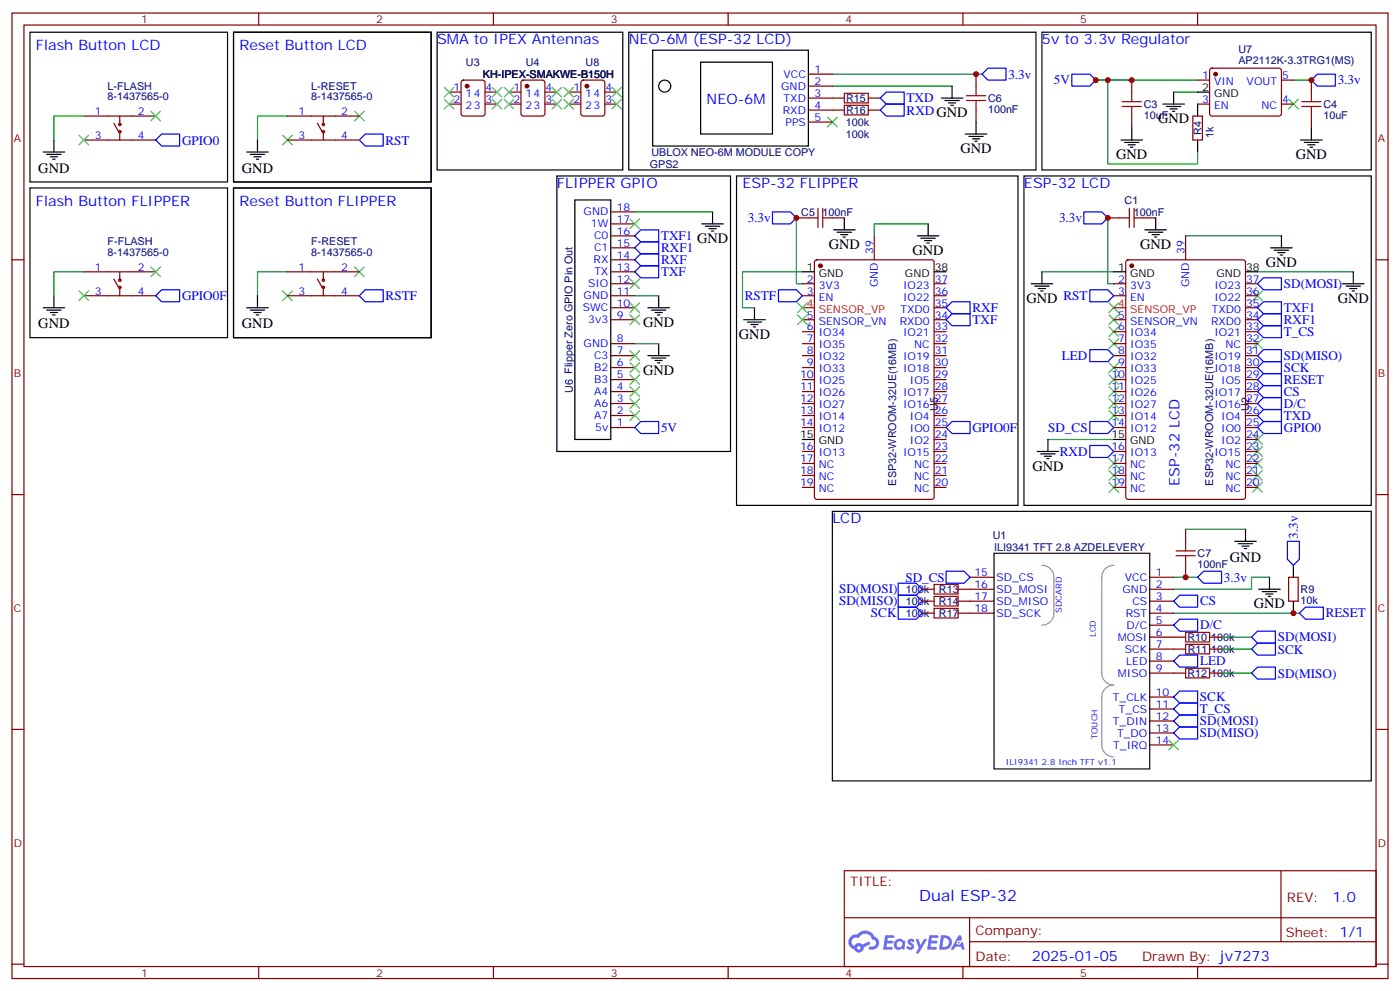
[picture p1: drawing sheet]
# EasyEDA schematic Flipper Zero Dual ESP32.json
TITLE: Dual ESP-32; REV: 1.0; Date: 2025-01-05; Sheet: 1/1; Drawn By: jv7273

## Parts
C1  100nF  [C0402]
C3  10uF  [C0603]
C4  10uF  [C0603]
C5  100nF  [C0402]
C6  100nF  [C0402]
C7  100nF  [C0402]
F-FLASH  8-1437565-0  [KEY-SMD_4P-L5.0-W4.9-P3.70-LS6.6]
F-RESET  8-1437565-0  [KEY-SMD_4P-L5.0-W4.9-P3.70-LS6.6]
GPS2  UBLOX NEO-6M MODULE COPY  [UBLOX_NEO-6M_GPS_MODULE]
L-FLASH  8-1437565-0  [KEY-SMD_4P-L5.0-W4.9-P3.70-LS6.6]
L-RESET  8-1437565-0  [KEY-SMD_4P-L5.0-W4.9-P3.70-LS6.6]
R4  1kΩ  [R1206]
R9  10kΩ  [R1206]
R10  100kΩ  [R0603]
R11  100kΩ  [R0603]
R12  100kΩ  [R0603]
R13  100kΩ  [R0603]
R14  100kΩ  [R0603]
R15  100kΩ  [R0603]
R16  100kΩ  [R0603]
R17  100kΩ  [R0603]
U1  ILI9341 TFT 2.8 AZDELEVERY  [ILI9341-2.8]
U2  ESP32-WROOM-32UE(16MB)  [WIFI-SMD_ESP32-WROOM-32UE]
U3  KH-IPEX-SMAKWE-B150H  [CONN-TH_KH-IPEX-SMAKWE]
U4  KH-IPEX-SMAKWE-B150H  [CONN-TH_KH-IPEX-SMAKWE]
U5  ESP32-WROOM-32UE(16MB)  [WIFI-SMD_ESP32-WROOM-32UE]
U6  Flipper Zero GPIO Pin Out  [FLIPPER ZERO]
U7  AP2112K-3.3TRG1(MS)  [SOT-23-5_L2.9-W1.6-P0.95-LS2.7-BR]
U8  KH-IPEX-SMAKWE-B150H  [CONN-TH_KH-IPEX-SMAKWE]

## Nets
3.3v: C1.1 C4.2 C5.1 C6.2 C7.2 GPS2.1(VCC) R9.1 U1.1(VCC) U2.2(3V3) U5.2(3V3) U7.5(VOUT)
5V: C3.2 R4.1 U6.1(5v) U7.1(VIN)
GND: C1.2 C3.1 C4.1 C5.2 C6.1 C7.1 F-FLASH.1 F-RESET.1 GPS2.2(GND) L-FLASH.1 L-RESET.1 U1.2(GND) U2.1(GND) U2.15(GND) U2.38(GND) U2.39(GND) U5.1(GND) U5.39(GND) U6.8(GND) U6.11(GND) U6.18(GND) U7.2(GND)
CS: U1.3(CS) U2.28(IO17)
D/C: U1.5(D/C) U2.27(IO16)
GPIO0: L-FLASH.4 U2.25(IO0)
GPIO0F: F-FLASH.4 U5.25(IO0)
LED: U1.8(LED) U2.8(IO32)
RESET: R9.2 U1.4(RST) U2.29(IO5)
RST: L-RESET.4 U2.3(EN)
RSTF: F-RESET.4 U5.3(EN)
RXD: R16.2 U2.16(IO13)
RXF: U5.35(TXD0) U6.14(RX)
RXF1: U2.34(RXD0) U6.15(C1)
SCK: R11.1 R17.1 U1.10(T_CLK) U2.30(IO18)
SD(MISO): R12.1 R14.1 U1.13(T_DO) U2.31(IO19)
SD(MOSI): R10.1 R13.1 U1.12(T_DIN) U2.37(IO23)
SD_CS: U1.15(SD_CS) U2.14(IO12)
T_CS: U1.11(T_CS) U2.33(IO21)
TXD: R15.2 U2.26(IO4)
TXF: U5.34(RXD0) U6.13(TX)
TXF1: U2.35(TXD0) U6.16(C0)
Net-(GPS2-3): GPS2.3(TXD) R15.1
Net-(GPS2-4): GPS2.4(RXD) R16.1
Net-(R4-2): R4.2 U7.3(EN)
Net-(R10-2): R10.2 U1.6(MOSI)
Net-(R11-2): R11.2 U1.7(SCK)
Net-(R12-2): R12.2 U1.9(MISO)
Net-(R13-2): R13.2 U1.16(SD_MOSI)
Net-(R14-2): R14.2 U1.17(SD_MISO)
Net-(R17-2): R17.2 U1.18(SD_SCK)

Not connected (* = marked no-connect by the designer): F-FLASH 2* 3*; F-RESET 2* 3*; GPS2 5(PPS)*; L-FLASH 2* 3*; L-RESET 2* 3*; U1 14(T_IRQ)*; U2 4(SENSOR_VP)* 5(SENSOR_VN)* 6(IO34)* 7(IO35)* 9(IO33)* 10(IO25)* 11(IO26)* 12(IO27)* 13(IO14)* 17(NC)* 18(NC)* 19(NC)* 20(NC)* 21(NC)* 22(NC)* 23(IO15)* 24(IO2)* 32(NC)* 36(IO22)*; U3 1* 2* 3* 4*; U4 1* 2* 3* 4*; U5 4(SENSOR_VP)* 5(SENSOR_VN)* 6(IO34) 7(IO35) 8(IO32) 9(IO33) 10(IO25) 11(IO26) 12(IO27) 13(IO14) 14(IO12) 15(GND) 16(IO13) 17(NC) 18(NC) 19(NC) 20(NC) 21(NC) 22(NC) 23(IO15) 24(IO2) 26(IO4) 27(IO16) 28(IO17) 29(IO5) 30(IO18) 31(IO19) 32(NC) 33(IO21) 36(IO22) 37(IO23) 38(GND); U6 2(A7)* 3(A6)* 4(A4)* 5(B3)* 6(B2)* 7(C3)* 9(3v3)* 10(SWC)* 12(SIO)* 17(1W)*; U7 4(NC)*; U8 1* 2* 3* 4*

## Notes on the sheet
- SMA to IPEX Antennas
- NEO-6M (ESP-32 LCD)
- 5v to 3.3v Regulator
- Flash Button LCD
- Reset Button LCD
- FLIPPER GPIO
- ESP-32 FLIPPER
- ESP-32 LCD
- Flash Button FLIPPER
- Reset Button FLIPPER
- ESP-32 LCD
- LCD
- 100kΩ
